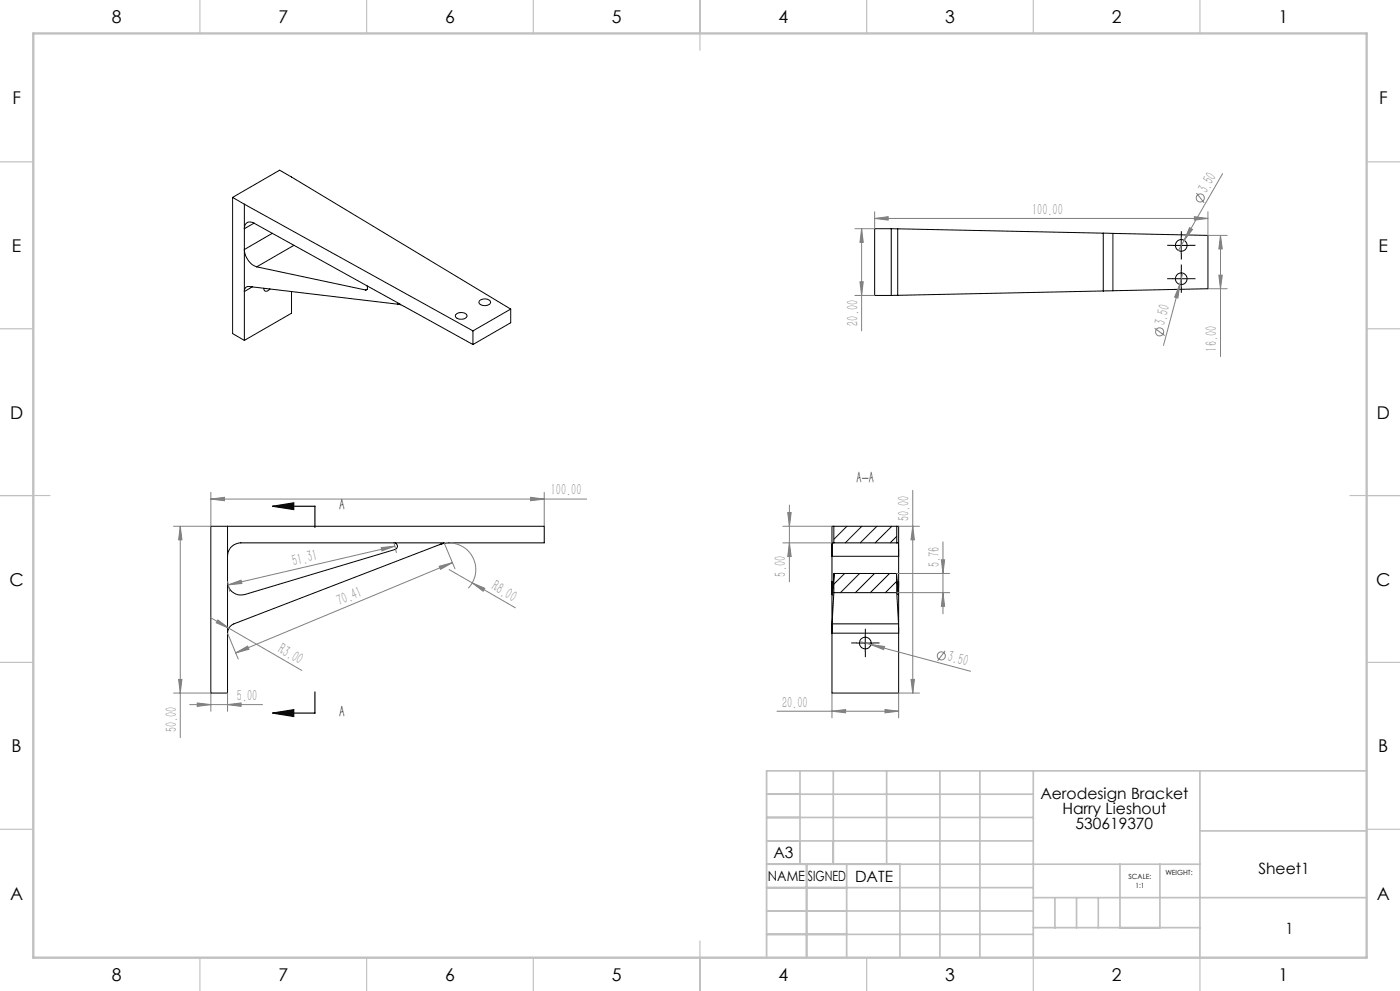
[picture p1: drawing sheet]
<svg xmlns="http://www.w3.org/2000/svg" width="420mm" height="297mm" viewBox="0 0 420 297" stroke-linecap="round" stroke-linejoin="round" font-family="sans-serif">
<g fill="none" stroke="#000" stroke-width=".3">
<path d="M69.8 59.2l14.1-8.2 69.3 41.6M69.8 59.2l3.5 2M69.8 59.2v40.8l3.5 2M73.3 61.2l68.6 38M73.3 61.2v40.8M73.8 67l.8-.5 1.6 .4-2.9 1.6zM76.2 66.9l44 24.4-1-.1M77 80l32.7 6.9M81.7 69.9l-8.4 4.9a5.9 5.9 0 0 0 3.7 5.2M88.2 73.5l-11.2 6.5M267.4 68.5l1.9 .1M267.4 68.5h-5v20h5"/>
<path d="M267.4 68.5v20M269.3 68.6v19.9M269.3 68.6l61.7 1.3M331 69.9l2.9 .1M331 69.9v17.3M333.9 70l28.5 .6v15.9l-28.5 .6M333.9 70v17.1M351.9 73.6h5M354.4 71v5.1M75.7 86l-2.4 1.4 .1-.8 .4-.5 .9-.2 44.5 5.3M79.1 86.4a.84 .84 0 0 0 .6 .9 .84 .84 0 0 0 1-.4l.3-.3M87.5 87.4v6.5l-14.2 8.1"/>
<path d="M110.1 85.6l.1 .9-.5 .4M110.2 86.6l-.5 .3M119.2 91.2l2.1 .7 20.6 11.4M136.7 94.4a2.17 2.17 0 0 1 3.4 .2 2.06 2.06 0 0 1-3.5 .2zM141.9 99.2v4.1M143.9 90.1a2.17 2.17 0 0 1 3.3 .5 1.95 1.95 0 0 1-1.8 1 1.95 1.95 0 0 1-1.7-1.1zM153.2 92.6l-11.3 6.6M153.2 92.6v4.1l-11.3 6.6M269.3 88.5h-1.9M331 87.2l-61.7 1.3M333.9 87.1l-2.9 .1M351.9 83.5h5"/>
<path d="M354.4 81v5M68.3 157.7v50h-5v-50h100v5h-28.6l-2.8 .5M249.6 157.7h20v50h-20zM250.2 157.7v5M254.1 157.7l-3.9 3.9M258.6 157.7l-5 5M263.1 157.7l-5 5M267.5 157.7l-5 5M269 157.7v5M118.2 162.7a1.01 1.01 0 0 1 1 .8 1.01 1.01 0 0 1-.7 1.2l-45.1 13.5a4 4 0 0 1-5.1-3.9M131.9 163.2l-61.7 23.8-1.3 .9-.5 .9-.1 1M131.9 163.2l1.3-.5h-61a4 4 0 0 0-3.9 4"/>
<path d="M249.7 162.7h19.8l.1 4h-20zM250.2 177.6l-.6 9.4M250.2 177.6h18.8M250.2 171.9v5.7M250.2 171.9l-.5 6.4-.1-4h.4M250.2 171.9h18.8M253.4 171.9l-3.2 3.2M257.9 171.9l-5.8 5.7M262.4 171.9l-5.8 5.7M266.9 171.9l-5.8 5.7M269 171.9l.5 6.4 .1-4h-.4M269 171.9v5.7"/>
<path d="M269 174.2l-3.4 3.4M269 160.7l-1.9 2M269 177.6l.6 9.4M249.6 187v2.8h20v-2.8M249.6 187h20M257.1 192.7h5M259.6 190.2v5"/>
<circle cx="354.4" cy="73.5" r="1.75"/>
<circle cx="354.4" cy="83.6" r="1.75"/>
<circle cx="259.6" cy="192.7" r="1.75"/>
</g>
<g fill="none" stroke="#808080" stroke-width=".3">
<path d="M358.9 57.9l2.3 2.9M366.8 52l-11.6 20M258.5 68.5l.5 4.1h-1zM258.5 68.5v30.7M262.4 65.5l4.1-.6v1.1zM262.4 63.5v5h-5.9M262.4 65.5h100M355.2 72l-1.7 3.1M356.9 68.2l.9 .6-2.6 3.2zM358.3 64.9l4.1 .6-4.1 .5zM362.4 63.5v7.1h5.8M366.1 70.6l.6 4h-1z"/>
<path d="M366.1 70.6v36.3M256.5 88.5h5.9M258 84.5h1l-.5 4zM346.4 98.4l3 2.2M353.9 85.2l-.5 4.1-1-.3zM353.9 85.2l-4.9 18.3M354.8 81.8l-.9 3.4M362.4 86.5h5.8M365.7 82.5h1l-.6 4zM54.1 157.7l.5 4.1h-1zM54.1 157.7v63.3M63.3 149.6l4-.6v1.1z"/>
<path d="M63.3 147.6v10.1h-11.2M63.3 149.6h112.7M159.2 149l4.1 .6-4.1 .5zM163.3 147.6v10.1M234.8 157.7h14.8M236.3 153.6h1l-.5 4.1zM236.8 151.4v23M269.6 157.7h6.2M273.8 157.7l.5 4.1h-1zM273.8 147v60.7M68.3 174.3l.6 2.9M68.5 175.3l3.8-1.4 .3 1z"/>
<path d="M114.4 164.1l4.1-.4-3.9 1.4zM118.2 162.7l.7 2.9M118.5 163.7l-50 11.6M131.8 169.7l3.9-1.1-3.5 2zM133.2 162.7l3.3 7.8M134.7 162.7a8 8 0 0 1 7.4 4.9 8 8 0 0 1-1.6 8.7M134.7 170.7l7 4M135.7 168.6l-65 27.1M141.7 174.7l3.8 1.6-.5 .9zM141.7 174.7l12.9 7.5M234.8 162.7h14.9M236.8 162.7l.5 4.1h-1z"/>
<path d="M269 171.9h15.9M269 177.6h15.9M282.4 167.8h1l-.5 4.1zM282.9 177.6l.5 4.1h-1zM282.9 162.4v21.6M63.1 185.1l27.5 15.8M65.4 185.8l3.3 2.5-3.8-1.6zM68.3 189.8l3.2 7.7M70.7 195.7l3.6-2.1 .4 1zM257.9 192.3l3.4 .9M261.3 193.2l4.1 .5-.3 1zM261.3 193.2l29.9 8"/>
<path d="M283.5 195.1l-2.2 3M52.1 207.7h11.2v5.5M53.6 203.6h1l-.5 4.1zM56.9 211.2h21.8M59.2 210.7l4.1 .5-4.1 .5zM68.3 211.2l4-.5v1zM68.3 207.7v5.5M233.1 213.1h36.5M249.6 213.1l4.1-.4v.9zM249.6 207.7v7.5M265.5 212.7l4.1 .4-4.1 .5zM273.3 203.6h1l-.5 4.1z"/>
<path d="M275.8 207.7h-6.2v7.5"/>
<circle cx="360.1" cy="59.3" r="1.21"/>
<circle cx="347.9" cy="99.5" r="1.22"/>
<circle cx="282.4" cy="196.6" r="1.21"/>
</g>
<path d="M81.8 151.7l6.3-1v2zM81.8 151.7h12.7v6.4M81.8 213.7l6.3-1v2zM94.5 207.4v6.3h-12.7" fill="none" stroke="#000" stroke-width=".35"/>
<path d="M351.9 73.5h-1.8M354.4 71v-1.7M354.4 76v1.8M356.9 73.5h1.7M351.9 83.5h-1.8M354.4 81v-1.7M354.4 86v1.8M356.9 83.5h1.7M257.1 192.7h-1.7M259.6 190.2v-1.8M259.6 195.2v1.7M262.1 192.7h1.8" fill="none" stroke="#000" stroke-width=".3" stroke-dasharray="15.2 1.3 1.3 1.3" stroke-linecap="butt"/>
<g fill="none" stroke="#c0c0c0" stroke-width=".35">
<path d="M60 0v10M110 0v10M160 0v10M210 0v15M260 0v10M310 0v10M360 0v10M0 48.5h10M410 48.5h10M0 98.5h10M410 98.5h10M0 148.5h15"/>
<path d="M405 148.5h15M0 198.5h10M410 198.5h10M0 248.5h10M410 248.5h10M60 287v10M110 287v10M160 287v10M210 282v15M260 287v10M310 287v10M360 287v10"/>
</g>
<g fill="none" stroke="#c0c0c0" stroke-width=".5">
<path d="M230 238h80M240 231v28M250 231v28M266 231v28M282 231v56M294 231v56M310 231v56M360 231v56M410 231h-180v56M230 245h80M230 252h80M230 259h130"/>
<path d="M242 259v28M254 259v28M270 259v28M336 259v19M348 259v19M360 249h50M230 266h80M230 273h80M310 269h100M310 278h50M316.5 269v9M323 269v9"/>
<path d="M329.5 269v9M230 280h80"/>
</g>
<path d="M10 10h400v277h-400z" fill="none" stroke="#c0c0c0" stroke-width=".7"/>
<path d="M81.8 151.7l6.3-1v2zM81.8 213.7l6.3-1v2z" fill="#000"/>
<g fill="#808080">
<path d="M356.9 68.2l.9 .6-2.6 3.2z"/>
<path d="M353.9 85.2l-.5 4.1-1-.3z"/>
<path d="M261.3 193.2l4.1 .5-.3 1z"/>
<path d="M358.3 64.9l4.1 .6-4.1 .5zM262.4 65.5l4.1-.6v1.1zM68.3 211.2l4-.5v1zM59.2 210.7l4.1 .5-4.1 .5z"/>
<path d="M63.3 149.6l4-.6v1.1zM159.2 149l4.1 .6-4.1 .5zM249.6 213.1l4.1-.4v.9zM265.5 212.7l4.1 .4-4.1 .5z"/>
<path d="M68.5 175.3l3.8-1.4 .3 1zM114.4 164.1l4.1-.4-3.9 1.4z"/>
<path d="M70.7 195.7l3.6-2.1 .4 1zM131.8 169.7l3.9-1.1-3.5 2z"/>
<path d="M273.3 203.6h1l-.5 4.1zM273.8 157.7l.5 4.1h-1zM236.8 162.7l.5 4.1h-1zM236.3 153.6h1l-.5 4.1z"/>
<path d="M282.9 177.6l.5 4.1h-1zM282.4 167.8h1l-.5 4.1z"/>
<path d="M366.1 70.6l.6 4h-1zM365.7 82.5h1l-.6 4zM258.5 68.5l.5 4.1h-1zM258 84.5h1l-.5 4zM54.1 157.7l.5 4.1h-1zM53.6 203.6h1l-.5 4.1z"/>
<path d="M65.4 185.8l-.5 .9 3.8 1.6zM141.7 174.7l3.3 2.5 .5-.9z"/>
</g>
<g font-size="5.3">
<text x="33.5" y="7">8</text>
<text x="83.5" y="7">7</text>
<text x="133.5" y="7">6</text>
<text x="183.5" y="7">5</text>
<text x="233.5" y="7">4</text>
<text x="283.5" y="7">3</text>
<text x="333.5" y="7">2</text>
<text x="383.5" y="7">1</text>
<text x="3.7" y="31.3">F</text>
<text x="413.7" y="31.3">F</text>
<text x="3.6" y="75.5">E</text>
<text x="413.6" y="75.5">E</text>
<text x="3" y="125.5">D</text>
<text x="413" y="125.5">D</text>
<text x="2.9" y="175.5">C</text>
<text x="412.9" y="175.5">C</text>
<text x="3.5" y="225.5">B</text>
<text x="413.5" y="225.5">B</text>
<text x="3" y="269.8">A</text>
<text x="413" y="269.8">A</text>
<text x="33.5" y="294">8</text>
<text x="83.5" y="294">7</text>
<text x="133.5" y="294">6</text>
<text x="183.5" y="294">5</text>
<text x="233.5" y="294">4</text>
<text x="283.5" y="294">3</text>
<text x="333.5" y="294">2</text>
<text x="383.5" y="294">1</text>
</g>
<g font-size="4.8" fill="#808080">
<text x="362.1" y="58.1" transform="rotate(-60 362.1 58.1)">3.50</text>
<text x="309.7" y="64.4">100.00</text>
<text x="257.4" y="97.6" transform="rotate(-90 257.4 97.6)">20.00</text>
<text x="349.5" y="97.8" transform="rotate(-75 349.5 97.8)">3.50</text>
<text x="365.1" y="105.4" transform="rotate(-90 365.1 105.4)">16.00</text>
<text x="165.3" y="148.5">100.00</text>
<text x="272.8" y="156.2" transform="rotate(-90 272.8 156.2)">50.00</text>
<text x="88.1" y="169.6" transform="rotate(-13 88.1 169.6)">51.31</text>
<text x="235.8" y="172.8" transform="rotate(-90 235.8 172.8)">5.00</text>
<text x="281.8" y="170.1" transform="rotate(-90 281.8 170.1)">5.76</text>
<text x="147.2" y="176.7" transform="rotate(30 147.2 176.7)">R8.00</text>
<text x="101.9" y="181.5" transform="rotate(-23 101.9 181.5)">70.41</text>
<text x="83.2" y="195.4" transform="rotate(30 83.2 195.4)">R3.00</text>
<text x="284.1" y="198.1" transform="rotate(15 284.1 198.1)">3.50</text>
<text x="71.1" y="210.1">5.00</text>
<text x="234.6" y="212.1">20.00</text>
<text x="53" y="219.5" transform="rotate(-90 53 219.5)">50.00</text>
</g>
<g font-size="4.8">
<text x="257" y="144.7">A-A</text>
<text x="101.7" y="153">A</text>
<text x="101.7" y="215">A</text>
</g>
<g font-size="4.7">
<text x="312.1" y="239.5">Aerodesign Bracket</text>
<text x="318.7" y="244">Harry Lieshout</text>
<text x="322.7" y="248.5">530619370</text>
<text x="232" y="257.1">A3</text>
<text x="377.5" y="262.1">Sheet1</text>
<text x="256.5" y="264.4">DATE</text>
<text x="385.5" y="279.9">1</text>
</g>
<g font-size="4.2">
<text x="230.4" y="264.1">NAME</text>
<text x="242.4" y="264.1">SIGNED</text>
</g>
<g font-size="2.1">
<text x="338.6" y="263.6">SCALE:</text>
<text x="349.6" y="262.3">WEIGHT:</text>
<text x="340.7" y="266.1">1:1</text>
</g>
</svg>
